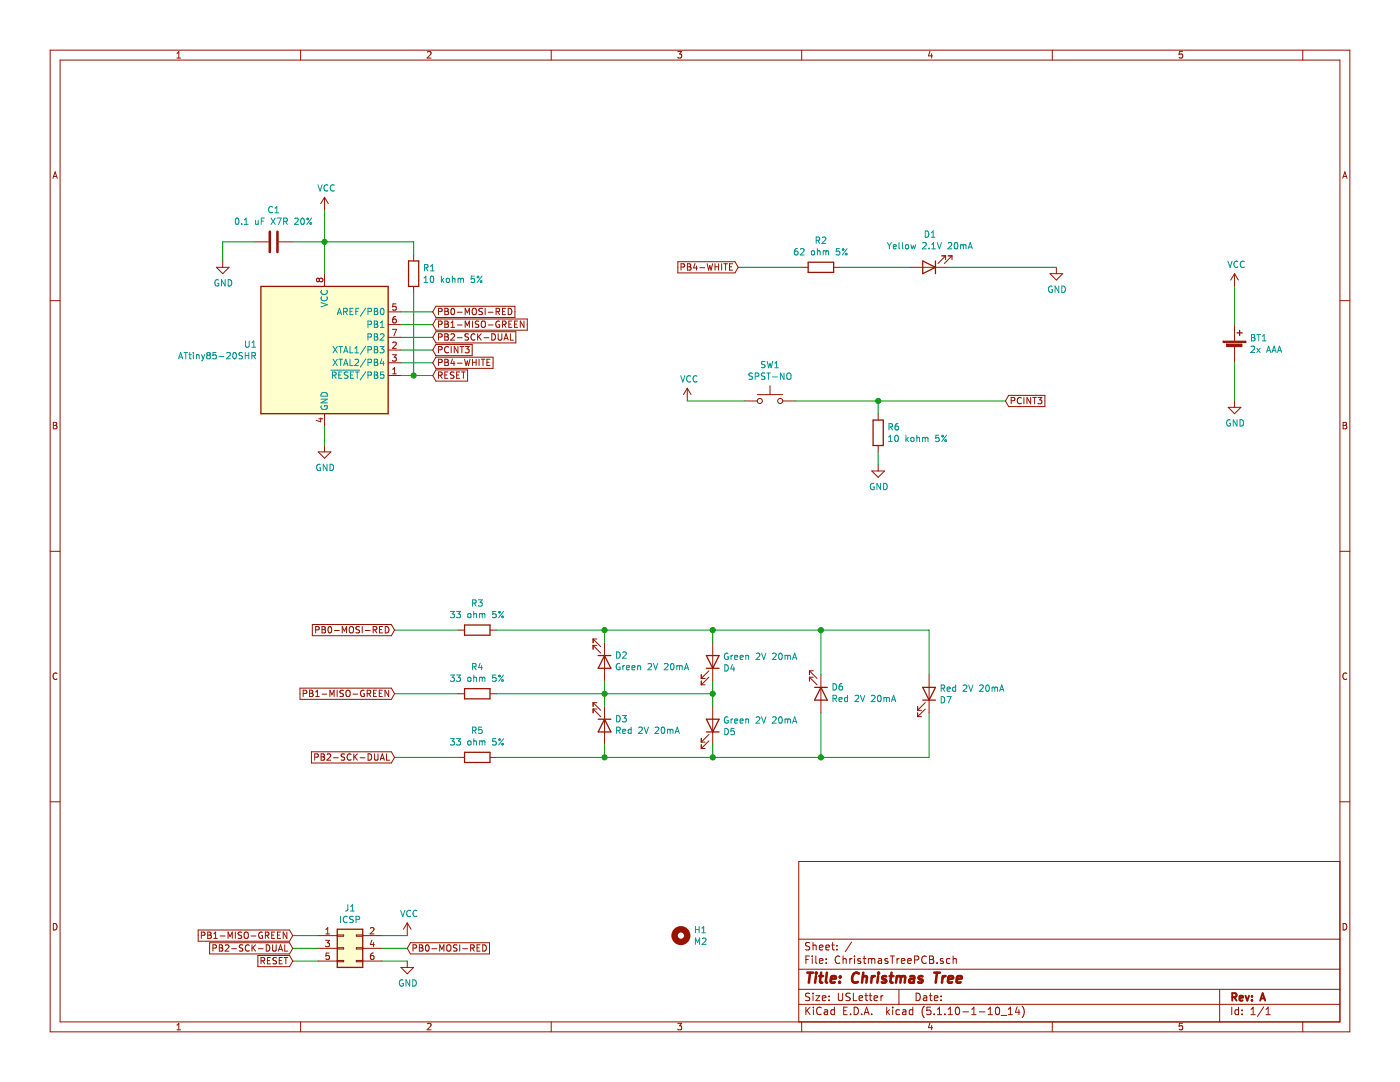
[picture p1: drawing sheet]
EESchema Schematic File Version 4
EELAYER 30 0
EELAYER END
$Descr USLetter 11000 8500
encoding utf-8
Sheet 1 1
Title "Christmas Tree"
Date ""
Rev "A"
Comp ""
Comment1 ""
Comment2 ""
Comment3 ""
Comment4 ""
$EndDescr
$Comp
L power:GND #PWR0101
U 1 1
P 2550 3500
F 0 "#PWR0101" H 2550 3250 50  0001 C CNN
F 1 "GND" H 2555 3327 50  0000 C CNN
F 2 "" H 2550 3500 50  0001 C CNN
F 3 "" H 2550 3500 50  0001 C CNN
	1    2550 3500
	1    0    0    -1  
$EndComp
Wire Wire Line
	2550 3350 2550 3500
Text GLabel 3400 2650 2    50   Input ~ 0
PB2-SCK-DUAL
$Comp
L Device:R R1
U 1 1
P 3250 2150
F 0 "R1" H 3320 2196 50  0000 L CNN
F 1 "10 kohm 5%" H 3320 2105 50  0000 L CNN
F 2 "Resistor_SMD:R_0603_1608Metric_Pad0.98x0.95mm_HandSolder" V 3180 2150 50  0001 C CNN
F 3 "~" H 3250 2150 50  0001 C CNN
	1    3250 2150
	1    0    0    -1  
$EndComp
$Comp
L Switch:SW_Push SW1
U 1 1
P 6050 3150
F 0 "SW1" H 6050 3435 50  0000 C CNN
F 1 "SPST-NO" H 6050 3344 50  0000 C CNN
F 2 "Button_Switch_SMD:SW_SPST_PTS645" H 6050 3350 50  0001 C CNN
F 3 "~" H 6050 3350 50  0001 C CNN
F 4 "C&K" H 6050 3150 50  0001 C CNN "Manufacturer"
F 5 "PTS645SL43SMTR92 LFS" H 6050 3150 50  0001 C CNN "Manufacturer #"
F 6 "CKN10880CT-ND" H 6050 3150 50  0001 C CNN "Digi-Key #"
	1    6050 3150
	1    0    0    -1  
$EndComp
$Comp
L Device:Battery_Cell BT1
U 1 1
P 9700 2750
F 0 "BT1" H 9818 2846 50  0000 L CNN
F 1 "2x AAA" H 9818 2755 50  0000 L CNN
F 2 "ChristmasTreeCustomFootprints:2468_Custom" V 9700 2810 50  0001 C CNN
F 3 "~" V 9700 2810 50  0001 C CNN
F 4 "Keystone Electronics" H 9700 2750 50  0001 C CNN "Manufacturer"
F 5 "2468" H 9700 2750 50  0001 C CNN "Manufacturer #"
F 6 "36-2468-ND" H 9700 2750 50  0001 C CNN "Digi-Key #"
	1    9700 2750
	1    0    0    -1  
$EndComp
$Comp
L Device:C C1
U 1 1
P 2150 1900
F 0 "C1" V 1898 1900 50  0000 C CNN
F 1 "0.1 uF X7R 20%" V 1989 1900 50  0000 C CNN
F 2 "Capacitor_SMD:C_0603_1608Metric_Pad1.08x0.95mm_HandSolder" H 2188 1750 50  0001 C CNN
F 3 "~" H 2150 1900 50  0001 C CNN
	1    2150 1900
	0    -1   1    0   
$EndComp
Wire Wire Line
	2300 1900 2550 1900
Connection ~ 2550 1900
Wire Wire Line
	2550 1900 2550 2150
Wire Wire Line
	2550 1650 2550 1900
$Comp
L power:GND #PWR0102
U 1 1
P 1750 2050
F 0 "#PWR0102" H 1750 1800 50  0001 C CNN
F 1 "GND" H 1755 1877 50  0000 C CNN
F 2 "" H 1750 2050 50  0001 C CNN
F 3 "" H 1750 2050 50  0001 C CNN
	1    1750 2050
	1    0    0    -1  
$EndComp
Wire Wire Line
	1750 1900 1750 2050
Wire Wire Line
	1750 1900 2000 1900
Text GLabel 3400 2550 2    50   Input ~ 0
PB1-MISO-GREEN
Text GLabel 3400 2450 2    50   Input ~ 0
PB0-MOSI-RED
Text GLabel 3400 2850 2    50   Input ~ 0
PB4-WHITE
Wire Wire Line
	3150 2850 3400 2850
Wire Wire Line
	3400 2950 3250 2950
Wire Wire Line
	3150 2750 3400 2750
Wire Wire Line
	3150 2450 3400 2450
Wire Wire Line
	3400 2550 3150 2550
Wire Wire Line
	3150 2650 3400 2650
Text GLabel 3400 2750 2    50   Input ~ 0
PCINT3
Text GLabel 3400 2950 2    50   Input ~ 0
RESET
Text GLabel 7900 3150 2    50   Input ~ 0
PCINT3
$Comp
L Device:LED D1
U 1 1
P 7300 2100
F 0 "D1" H 7293 1845 50  0000 C CNN
F 1 "Yellow 2.1V 20mA" H 7293 1936 50  0000 C CNN
F 2 "LED_SMD:LED_0603_1608Metric_Pad1.05x0.95mm_HandSolder" H 7300 2100 50  0001 C CNN
F 3 "~" H 7300 2100 50  0001 C CNN
	1    7300 2100
	-1   0    0    1   
$EndComp
Text GLabel 2300 7550 0    50   Input ~ 0
RESET
Text GLabel 2300 7450 0    50   Input ~ 0
PB2-SCK-DUAL
Text GLabel 2300 7350 0    50   Input ~ 0
PB1-MISO-GREEN
Text GLabel 3200 7450 2    50   Input ~ 0
PB0-MOSI-RED
$Comp
L power:GND #PWR0103
U 1 1
P 3200 7550
F 0 "#PWR0103" H 3200 7300 50  0001 C CNN
F 1 "GND" H 3205 7377 50  0000 C CNN
F 2 "" H 3200 7550 50  0001 C CNN
F 3 "" H 3200 7550 50  0001 C CNN
	1    3200 7550
	1    0    0    -1  
$EndComp
$Comp
L power:VCC #PWR0104
U 1 1
P 2550 1650
F 0 "#PWR0104" H 2550 1500 50  0001 C CNN
F 1 "VCC" H 2565 1823 50  0000 C CNN
F 2 "" H 2550 1650 50  0001 C CNN
F 3 "" H 2550 1650 50  0001 C CNN
	1    2550 1650
	1    0    0    -1  
$EndComp
$Comp
L power:VCC #PWR0105
U 1 1
P 3200 7350
F 0 "#PWR0105" H 3200 7200 50  0001 C CNN
F 1 "VCC" H 3215 7523 50  0000 C CNN
F 2 "" H 3200 7350 50  0001 C CNN
F 3 "" H 3200 7350 50  0001 C CNN
	1    3200 7350
	1    0    0    -1  
$EndComp
$Comp
L Device:R R2
U 1 1
P 6450 2100
F 0 "R2" V 6657 2100 50  0000 C CNN
F 1 "62 ohm 5%" V 6566 2100 50  0000 C CNN
F 2 "Resistor_SMD:R_0603_1608Metric_Pad0.98x0.95mm_HandSolder" V 6380 2100 50  0001 C CNN
F 3 "~" H 6450 2100 50  0001 C CNN
	1    6450 2100
	0    -1   -1   0   
$EndComp
Text GLabel 5800 2100 0    50   Input ~ 0
PB4-WHITE
$Comp
L power:VCC #PWR0106
U 1 1
P 9700 2250
F 0 "#PWR0106" H 9700 2100 50  0001 C CNN
F 1 "VCC" H 9715 2423 50  0000 C CNN
F 2 "" H 9700 2250 50  0001 C CNN
F 3 "" H 9700 2250 50  0001 C CNN
	1    9700 2250
	1    0    0    -1  
$EndComp
$Comp
L power:GND #PWR0107
U 1 1
P 9700 3150
F 0 "#PWR0107" H 9700 2900 50  0001 C CNN
F 1 "GND" H 9705 2977 50  0000 C CNN
F 2 "" H 9700 3150 50  0001 C CNN
F 3 "" H 9700 3150 50  0001 C CNN
	1    9700 3150
	1    0    0    -1  
$EndComp
Wire Wire Line
	9700 2550 9700 2250
Wire Wire Line
	9700 3150 9700 2850
$Comp
L power:GND #PWR0108
U 1 1
P 8300 2100
F 0 "#PWR0108" H 8300 1850 50  0001 C CNN
F 1 "GND" H 8305 1927 50  0000 C CNN
F 2 "" H 8300 2100 50  0001 C CNN
F 3 "" H 8300 2100 50  0001 C CNN
	1    8300 2100
	1    0    0    -1  
$EndComp
Text GLabel 3100 5950 0    50   Input ~ 0
PB2-SCK-DUAL
Text GLabel 3100 5450 0    50   Input ~ 0
PB1-MISO-GREEN
Text GLabel 3100 4950 0    50   Input ~ 0
PB0-MOSI-RED
$Comp
L Device:R R3
U 1 1
P 3750 4950
F 0 "R3" V 3957 4950 50  0000 C CNN
F 1 "33 ohm 5%" V 3866 4950 50  0000 C CNN
F 2 "Resistor_SMD:R_0603_1608Metric_Pad0.98x0.95mm_HandSolder" V 3680 4950 50  0001 C CNN
F 3 "~" H 3750 4950 50  0001 C CNN
	1    3750 4950
	0    -1   -1   0   
$EndComp
$Comp
L Device:R R4
U 1 1
P 3750 5450
F 0 "R4" V 3957 5450 50  0000 C CNN
F 1 "33 ohm 5%" V 3866 5450 50  0000 C CNN
F 2 "Resistor_SMD:R_0603_1608Metric_Pad0.98x0.95mm_HandSolder" V 3680 5450 50  0001 C CNN
F 3 "~" H 3750 5450 50  0001 C CNN
	1    3750 5450
	0    -1   -1   0   
$EndComp
$Comp
L Device:R R5
U 1 1
P 3750 5950
F 0 "R5" V 3957 5950 50  0000 C CNN
F 1 "33 ohm 5%" V 3866 5950 50  0000 C CNN
F 2 "Resistor_SMD:R_0603_1608Metric_Pad0.98x0.95mm_HandSolder" V 3680 5950 50  0001 C CNN
F 3 "~" H 3750 5950 50  0001 C CNN
	1    3750 5950
	0    -1   -1   0   
$EndComp
Wire Wire Line
	3100 4950 3600 4950
Wire Wire Line
	3600 5950 3100 5950
Connection ~ 4750 5450
Wire Wire Line
	4750 5050 4750 4950
Wire Wire Line
	4750 5350 4750 5450
Wire Wire Line
	5600 4950 5600 5050
Wire Wire Line
	5600 5850 5600 5950
Wire Wire Line
	4750 5850 4750 5950
Wire Wire Line
	7300 5300 7300 4950
Wire Wire Line
	6450 5600 6450 5950
Wire Wire Line
	7300 5600 7300 5950
Wire Wire Line
	3100 5450 3600 5450
Wire Wire Line
	5800 2100 6300 2100
Wire Wire Line
	6600 2100 7150 2100
Wire Wire Line
	8300 2100 7450 2100
Wire Wire Line
	2550 1900 3250 1900
Wire Wire Line
	3250 1900 3250 2000
Wire Wire Line
	3250 2300 3250 2950
Connection ~ 3250 2950
Wire Wire Line
	3250 2950 3150 2950
$Comp
L Connector_Generic:Conn_02x03_Odd_Even J1
U 1 1
P 2700 7450
F 0 "J1" H 2750 7767 50  0000 C CNN
F 1 "ICSP" H 2750 7676 50  0000 C CNN
F 2 "Connector_PinHeader_2.54mm:PinHeader_2x03_P2.54mm_Vertical" H 2700 7450 50  0001 C CNN
F 3 "~" H 2700 7450 50  0001 C CNN
	1    2700 7450
	1    0    0    -1  
$EndComp
Wire Wire Line
	2300 7450 2500 7450
Wire Wire Line
	3000 7550 3200 7550
Wire Wire Line
	3000 7450 3200 7450
Wire Wire Line
	3000 7350 3200 7350
Wire Wire Line
	2300 7350 2500 7350
Wire Wire Line
	2300 7550 2500 7550
$Comp
L Device:LED D2
U 1 1
P 4750 5200
F 0 "D2" V 4697 5280 50  0000 L CNN
F 1 "Green 2V 20mA" V 4788 5280 50  0000 L CNN
F 2 "LED_SMD:LED_0603_1608Metric_Pad1.05x0.95mm_HandSolder" H 4750 5200 50  0001 C CNN
F 3 "~" H 4750 5200 50  0001 C CNN
	1    4750 5200
	0    1    1    0   
$EndComp
$Comp
L Device:LED D3
U 1 1
P 4750 5700
F 0 "D3" V 4697 5780 50  0000 L CNN
F 1 "Red 2V 20mA" V 4788 5780 50  0000 L CNN
F 2 "LED_SMD:LED_0603_1608Metric_Pad1.05x0.95mm_HandSolder" H 4750 5700 50  0001 C CNN
F 3 "~" H 4750 5700 50  0001 C CNN
	1    4750 5700
	0    1    1    0   
$EndComp
Wire Wire Line
	4750 5450 4750 5550
$Comp
L Device:LED D4
U 1 1
P 5600 5200
F 0 "D4" V 5547 5280 50  0000 L CNN
F 1 "Green 2V 20mA" V 5638 5280 50  0000 L CNN
F 2 "LED_SMD:LED_0603_1608Metric_Pad1.05x0.95mm_HandSolder" H 5600 5200 50  0001 C CNN
F 3 "~" H 5600 5200 50  0001 C CNN
	1    5600 5200
	0    1    -1   0   
$EndComp
$Comp
L Device:LED D5
U 1 1
P 5600 5700
F 0 "D5" V 5547 5780 50  0000 L CNN
F 1 "Green 2V 20mA" V 5638 5780 50  0000 L CNN
F 2 "LED_SMD:LED_0603_1608Metric_Pad1.05x0.95mm_HandSolder" H 5600 5700 50  0001 C CNN
F 3 "~" H 5600 5700 50  0001 C CNN
	1    5600 5700
	0    1    -1   0   
$EndComp
$Comp
L Device:LED D6
U 1 1
P 6450 5450
F 0 "D6" V 6397 5530 50  0000 L CNN
F 1 "Red 2V 20mA" V 6488 5530 50  0000 L CNN
F 2 "LED_SMD:LED_0603_1608Metric_Pad1.05x0.95mm_HandSolder" H 6450 5450 50  0001 C CNN
F 3 "~" H 6450 5450 50  0001 C CNN
	1    6450 5450
	0    1    1    0   
$EndComp
$Comp
L Device:LED D7
U 1 1
P 7300 5450
F 0 "D7" V 7247 5530 50  0000 L CNN
F 1 "Red 2V 20mA" V 7338 5530 50  0000 L CNN
F 2 "LED_SMD:LED_0603_1608Metric_Pad1.05x0.95mm_HandSolder" H 7300 5450 50  0001 C CNN
F 3 "~" H 7300 5450 50  0001 C CNN
	1    7300 5450
	0    1    -1   0   
$EndComp
$Comp
L Device:R R6
U 1 1
P 6900 3400
F 0 "R6" H 6970 3446 50  0000 L CNN
F 1 "10 kohm 5%" H 6970 3355 50  0000 L CNN
F 2 "Resistor_SMD:R_0603_1608Metric_Pad0.98x0.95mm_HandSolder" V 6830 3400 50  0001 C CNN
F 3 "~" H 6900 3400 50  0001 C CNN
	1    6900 3400
	1    0    0    -1  
$EndComp
$Comp
L power:VCC #PWR0109
U 1 1
P 5400 3150
F 0 "#PWR0109" H 5400 3000 50  0001 C CNN
F 1 "VCC" H 5415 3323 50  0000 C CNN
F 2 "" H 5400 3150 50  0001 C CNN
F 3 "" H 5400 3150 50  0001 C CNN
	1    5400 3150
	1    0    0    -1  
$EndComp
Wire Wire Line
	5400 3150 5850 3150
Wire Wire Line
	6250 3150 6900 3150
$Comp
L power:GND #PWR0110
U 1 1
P 6900 3650
F 0 "#PWR0110" H 6900 3400 50  0001 C CNN
F 1 "GND" H 6905 3477 50  0000 C CNN
F 2 "" H 6900 3650 50  0001 C CNN
F 3 "" H 6900 3650 50  0001 C CNN
	1    6900 3650
	1    0    0    -1  
$EndComp
Wire Wire Line
	6900 3250 6900 3150
Connection ~ 6900 3150
Wire Wire Line
	6900 3150 7900 3150
Wire Wire Line
	6900 3650 6900 3550
$Comp
L MCU_Microchip_ATtiny:ATtiny85V-10SU U1
U 1 1
P 2550 2750
F 0 "U1" H 2021 2796 50  0000 R CNN
F 1 "ATtiny85-20SHR" H 2021 2705 50  0000 R CNN
F 2 "Package_SO:SOIC-8_5.275x5.275mm_P1.27mm" H 2550 2750 50  0001 C CIN
F 3 "" H 2550 2750 50  0001 C CNN
F 4 "Microchip Technology" H 2550 2750 50  0001 C CNN "Manufacturer"
F 5 "ATTINY85-20SHR" H 2550 2750 50  0001 C CNN "Manufacturer #"
F 6 "ATTINY85-20SHRCT-ND" H 2550 2750 50  0001 C CNN "Digi-Key #"
	1    2550 2750
	1    0    0    -1  
$EndComp
$Comp
L Mechanical:MountingHole H1
U 1 1
P 5350 7350
F 0 "H1" H 5450 7396 50  0000 L CNN
F 1 "M2" H 5450 7305 50  0000 L CNN
F 2 "MountingHole:MountingHole_2.1mm" H 5350 7350 50  0001 C CNN
F 3 "~" H 5350 7350 50  0001 C CNN
	1    5350 7350
	1    0    0    -1  
$EndComp
Wire Wire Line
	3900 4950 4750 4950
Wire Wire Line
	3900 5450 4750 5450
Wire Wire Line
	3900 5950 4750 5950
Wire Wire Line
	4750 4950 5600 4950
Connection ~ 4750 4950
Wire Wire Line
	5600 5350 5600 5450
Wire Wire Line
	4750 5950 5600 5950
Connection ~ 4750 5950
Wire Wire Line
	5600 5950 6450 5950
Connection ~ 5600 5950
Wire Wire Line
	6450 5950 7300 5950
Connection ~ 6450 5950
Wire Wire Line
	5600 4950 6450 4950
Connection ~ 5600 4950
Wire Wire Line
	6450 5300 6450 4950
Connection ~ 6450 4950
Wire Wire Line
	6450 4950 7300 4950
Wire Wire Line
	4750 5450 5600 5450
Connection ~ 5600 5450
Wire Wire Line
	5600 5450 5600 5550
$EndSCHEMATC
